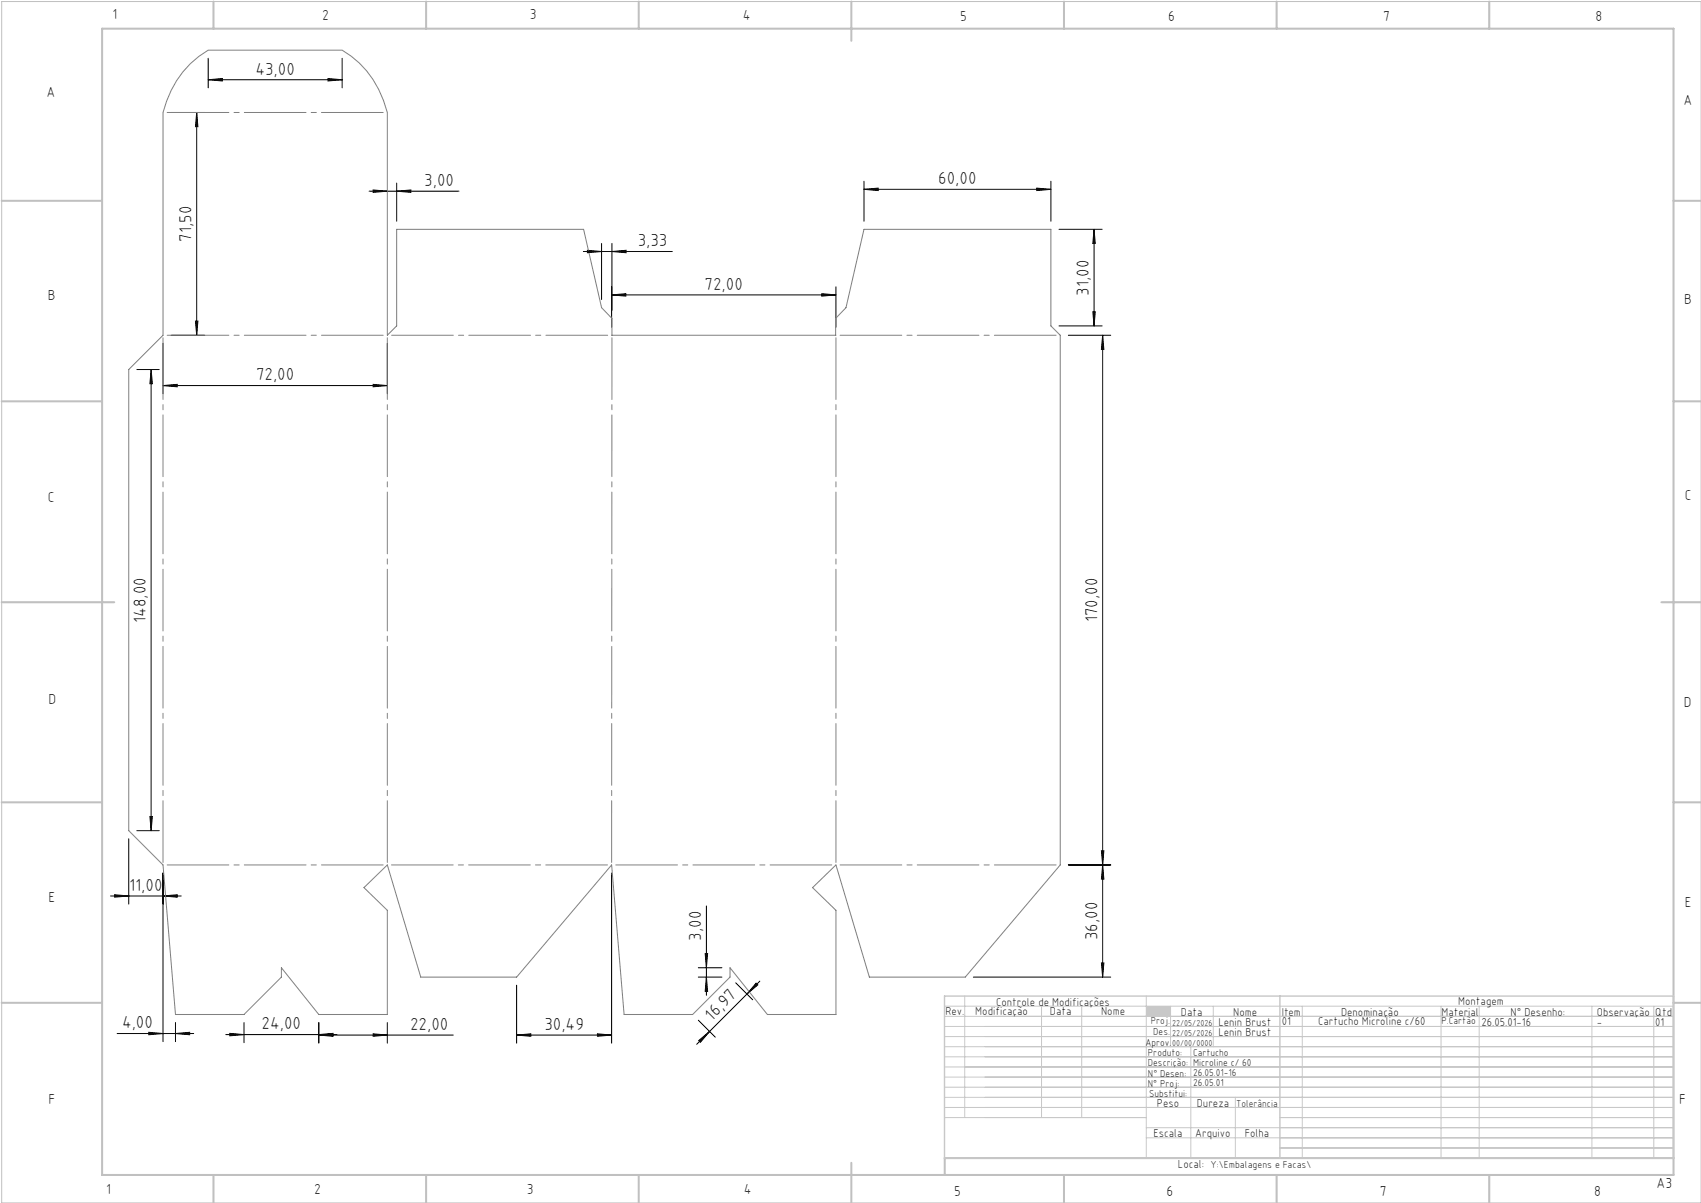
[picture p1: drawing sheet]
<svg xmlns="http://www.w3.org/2000/svg" width="420mm" height="297mm" viewBox="0 0 420 297" stroke-linecap="round" stroke-linejoin="round" font-family="sans-serif">
<path d="M.4 .4h419.6v296.6h-419.6z" fill="none" stroke="#c0c0c0" stroke-width=".25"/>
<g fill="none" stroke="#c0c0c0" stroke-width=".5">
<path d="M25.2 7.1h388v283h-388zM52.7 .4v6.7M105.2 .4v6.7M157.7 .4v6.7M210.2 .4v9.7M262.7 .4v6.7M315.2 .4v6.7M367.7 .4v6.7M.4 49.6h24.8M413.2 49.6h6.8M.4 99.1h24.8M413.2 99.1h6.8"/>
<path d="M.4 148.7h27.8M410.2 148.7h9.8M.4 198.1h24.8M413.2 198.1h6.8M.4 247.6h24.8M413.2 247.6h6.8M52.7 290.1v6.9M105.2 290.1v6.9M157.7 290.1v6.9M210.2 287.1v9.9M262.7 290.1v6.9M315.2 290.1v6.9"/>
<path d="M367.7 290.1v6.9M413.2 285.9h-179.9v4.2"/>
</g>
<g fill="none" stroke="#c3c8d2" stroke-width=".25">
<path d="M233.2 250.9h180M233.2 248.4h180M233.2 253.4h180M233.2 255.9h180M233.2 258.4h180M238.2 245.9v30M257.2 248.4v27.5M267.1 248.4v27.5M283 245.9v40M289 248.4v10M294 258.4v27.5M299.6 248.4v10"/>
<path d="M321.5 248.4v37.5M355.8 248.4v37.5M365.2 248.4v37.5M393.1 248.4v37.5M408.3 248.4v37.5M233.2 260.9h180M233.2 263.4h180M233.2 265.9h180M233.2 268.4h180M233.2 270.9h180M233.2 273.4h180M233.2 275.9h49.8"/>
<path d="M283 278.4h130.2M305 270.9v15M316 275.9h97.2M283 280.9h130.2M316 283.4h97.2"/>
</g>
<path d="M233.2 245.9h180v40h-180zM316 245.9v40" fill="none" stroke="#c3c8d2" stroke-width=".35"/>
<path d="M283 248.4h6v2.5h-6z" fill-rule="evenodd" fill="#c3c8d2"/>
<g fill="none" stroke="#000" stroke-width=".25">
<path d="M51.4 19.7l3.5-.3v.6zM51.4 14.4v7.3M51.4 19.7h33.1M81 19.4l3.5 .3-3.5 .3zM84.5 14.4v7.3M42.3 27.8h8.3M48.6 27.8l.3 3.5h-.6zM48.6 27.8v55M91.1 47.2h22.2M92.1 46.9l3.5 .3-3.5 .3zM97.9 45.2v9.4M97.9 47.2l3.5-.3v.6z"/>
<path d="M213.3 46.7l3.5-.3v.6zM213.3 44.7v9.9M213.3 46.7h46.2M256 46.4l3.5 .3-3.5 .3zM259.5 44.7v9.9M261.5 56.6h10.6M270.1 56.6l.3 3.5h-.6zM270.1 56.6v23.9M48.3 79.3h.6l-.3 3.5zM144 62.1h22M145 61.8l3.5 .3-3.5 .3zM148.5 60.1v13.9"/>
<path d="M151 70.8v10M151 72.8h55.4M151 72.8l3.5-.3v.6zM151.1 62.1l3.5-.3v.6zM151.1 60.1v16.5M202.9 72.5l3.5 .3-3.5 .3zM206.4 70.8v10M269.8 77h.6l-.3 3.5zM33.8 91.2h5.5M37.3 91.2l.3 3.5h-.6zM37.3 91.2v113.9M40.3 95.2l3.5-.3v.6z"/>
<path d="M40.3 84.8v12.4M40.3 95.2h55.3M42.3 82.8h8.3M92.1 94.9l3.5 .3-3.5 .3zM95.6 84.8v12.4M261.5 80.5h10.6M263.8 82.8h10.5M272.3 82.8l.3 3.5h-.6zM272.3 82.8v158.4M31.8 207.1v16.1M33.8 205.1h5.5M37 201.6h.6l-.3 3.5z"/>
<path d="M40.3 215.5v41.7M151 215.5v42M263.8 213.5h10.5M272 210h.6l-.3 3.5zM272.3 213.5l.3 3.5h-.6zM27.3 221.2h17.5M28.3 220.9l3.5 .3-3.5 .3zM40.3 221.2l3.5-.3v.6zM172.4 238.9h5.9M174.1 235.4h.6l-.3 3.5zM174.4 223.7v22M272 237.7h.6l-.3 3.5z"/>
<path d="M28.9 255.2h18.9M36.8 254.9l3.5 .3-3.5 .3zM43.3 255.2l3.5-.3v.6zM43.3 252.5v4.7M55.8 255.4h27.4M56.8 255.1l3.5 .3-3.5 .3zM60.3 252.5v4.9M78.7 255.5l3.5-.3v.6zM78.7 255.5h33.2M78.7 255.4l3.5-.3v.6zM78.7 252.5v5M92.1 255.2l3.5 .3-3.5 .3z"/>
<path d="M95.6 252.5v5M127.6 255.5l3.5-.3v.6zM127.6 255.5h23.4M127.6 243.2v14.3M147.5 255.2l3.5 .3-3.5 .3zM172.4 241.2h5.9M172.4 251.9l4.2 4.2M172.5 256.9l2.7-2.3-2.3 2.7zM174.4 241.2l.3 3.5h-.6zM181.7 242.6l4.1 4.2M186.7 242.7l.4 .5-2.7 2.2zM187.6 242.2l-15.6 15.6"/>
<path d="M240.3 241.2h34"/>
</g>
<path d="M151 82.8h55.4M151.1 82.8v-4.2l-2.6-2.6-4.4-19.4h-46.2v23.9l-2.3 2.3v-55a24.4 24.4 0 0 0-11.1-15.4h-33.1a24 24 0 0 0-11.1 15.4v55l-8.5 8.4v113.9l8.5 8.4 3 37h17l9.2-9.3v-2.3l9.2 11.6h16.9v-25.8l-5.7-5.6 5.7-5.6 8.3 27.7h23.7l23.4-27.7 3.1 37h16.9l9.3-9.3v-2.3l9.2 11.6h16.9v-25.8l-5.8-5.6 5.8-5.6 8.3 27.7h23.6l23.5-27.7v-130.7l-2.3-2.3v-23.9h-46.2l-4.4 19.4-2.6 2.6v4.2" fill="none" stroke="#808080" stroke-width=".25"/>
<path d="M95.6 82.8v130.7M151.1 82.8l-.1 130.7M206.4 82.8v130.7M40.3 213.5v-130.7" fill="none" stroke="#808080" stroke-width=".25" stroke-dasharray="15.2 1.3 1.3 1.3" stroke-dashoffset="-.6"/>
<path d="M40.3 27.8h55.3M40.3 82.8h55.3M206.4 82.8h55.4M95.6 213.5h-55.3M151 213.5h-55.4M206.4 213.5h-55.4M261.8 213.5h-55.4" fill="none" stroke="#808080" stroke-width=".25" stroke-dasharray="15.2 1.3 1.3 1.3" stroke-dashoffset="-1"/>
<path d="M95.6 82.8h55.5" fill="none" stroke="#808080" stroke-width=".25" stroke-dasharray="15.2 1.3 1.3 1.3" stroke-dashoffset="-1.1"/>
<g fill="#000">
<path d="M92.1 46.9l3.5 .3-3.5 .3zM97.9 47.2l3.5-.3v.6zM151 72.8l3.5-.3v.6zM202.9 72.5l3.5 .3-3.5 .3zM51.4 19.7l3.5-.3v.6zM81 19.4l3.5 .3-3.5 .3zM28.3 220.9l3.5 .3-3.5 .3zM40.3 221.2l3.5-.3v.6zM145 61.8l3.5 .3-3.5 .3zM151.1 62.1l3.5-.3v.6zM36.8 254.9l3.5 .3-3.5 .3zM43.3 255.2l3.5-.3v.6zM56.8 255.1l3.5 .3-3.5 .3zM78.7 255.4l3.5-.3v.6zM40.3 95.2l3.5-.3v.6zM92.1 94.9l3.5 .3-3.5 .3z"/>
<path d="M256 46.4l3.5 .3-3.5 .3zM213.3 46.7l3.5-.3v.6zM92.1 255.2l3.5 .3-3.5 .3zM78.7 255.5l3.5-.3v.6zM147.5 255.2l3.5 .3-3.5 .3zM127.6 255.5l3.5-.3v.6z"/>
<path d="M272.3 82.8l.3 3.5h-.6zM272 210h.6l-.3 3.5zM270.1 56.6l.3 3.5h-.6zM269.8 77h.6l-.3 3.5zM48.6 27.8l.3 3.5h-.6zM48.3 79.3h.6l-.3 3.5zM272.3 213.5l.3 3.5h-.6zM272 237.7h.6l-.3 3.5z"/>
<path d="M37 201.6h.6l-.3 3.5zM37.3 91.2l.3 3.5h-.6zM174.4 241.2l.3 3.5h-.6zM174.1 235.4h.6l-.3 3.5z"/>
<path d="M186.7 242.7l.4 .5-2.7 2.2zM172.5 256.9l2.7-2.3-2.3 2.7z"/>
</g>
<g font-size="4.3">
<text x="63.1" y="18.4">43,00</text>
<text x="104.8" y="45.9">3,00</text>
<text x="231.7" y="45.5">60,00</text>
<text x="47.3" y="59.7" transform="rotate(-90 47.3 59.7)">71,50</text>
<text x="157.5" y="60.8">3,33</text>
<text x="174" y="71.5">72,00</text>
<text x="268.8" y="73" transform="rotate(-90 268.8 73)">31,00</text>
<text x="63.2" y="93.9">72,00</text>
<text x="36" y="153.8" transform="rotate(-90 36 153.8)">148,00</text>
<text x="271" y="153.6" transform="rotate(-90 271 153.6)">170,00</text>
<text x="31.9" y="219.9">11,00</text>
<text x="173.1" y="232.2" transform="rotate(-90 173.1 232.2)">3,00</text>
<text x="271" y="232.1" transform="rotate(-90 271 232.1)">36,00</text>
<text x="30.1" y="253.9">4,00</text>
<text x="64.6" y="254.1">24,00</text>
<text x="101.3" y="254.2">22,00</text>
<text x="134.4" y="254.2">30,49</text>
<text x="175.8" y="252.3" transform="rotate(-45 175.8 252.3)">16,97</text>
</g>
<g font-size="3.6">
<text x="27.8" y="4.8">1</text>
<text x="79.5" y="4.9">2</text>
<text x="130.8" y="4.8">3</text>
<text x="183.4" y="4.9">4</text>
<text x="237.1" y="5.1">5</text>
<text x="288.4" y="5.2">6</text>
<text x="341.5" y="5.1">7</text>
<text x="394" y="5.2">8</text>
<text x="11.5" y="24">A</text>
<text x="415.7" y="25.8">A</text>
<text x="11.8" y="74.1">B</text>
<text x="415.8" y="75.1">B</text>
<text x="11.8" y="124">C</text>
<text x="416" y="123.5">C</text>
<text x="12" y="173.7">D</text>
<text x="415.8" y="174.7">D</text>
<text x="12" y="222.6">E</text>
<text x="416" y="223.9">E</text>
<text x="12" y="272.6">F</text>
<text x="414.6" y="272.6">F</text>
<text x="409" y="293.3">A3</text>
<text x="26.2" y="294.8">1</text>
<text x="77.6" y="294.8">2</text>
<text x="130.1" y="294.8">3</text>
<text x="183.7" y="294.7">4</text>
<text x="235.6" y="295.2">5</text>
<text x="288" y="295.2">6</text>
<text x="340.7" y="295.2">7</text>
<text x="393.6" y="295.2">8</text>
</g>
<g font-size="2.9">
<text x="240.8" y="250.6">Modificação</text>
<text x="259.2" y="250.6">Data</text>
<text x="271.9" y="250.6">Nome</text>
<text x="290.9" y="288.4">Local:</text>
</g>
<g font-size="2.8">
<text x="233.4" y="250.6">Rev.</text>
<text x="246" y="248.4">Controle de Modificações</text>
<text x="291.6" y="250.8">Data</text>
<text x="304.5" y="250.8">Nome</text>
<text x="316.5" y="250.9">Item</text>
<text x="331.1" y="250.9">Denominação</text>
<text x="355.9" y="250.9">Material</text>
<text x="360.1" y="248.2">Montagem</text>
<text x="373" y="250.9">N° Desenho:</text>
<text x="394.3" y="250.9">Observação</text>
<text x="408.7" y="250.9">Qtd</text>
<text x="300.9" y="253.3">Lenin Brust</text>
<text x="300.9" y="255.8">Lenin Brust</text>
<text x="316.5" y="253.2">01</text>
<text x="325.4" y="253.2">Cartucho Microline c/60</text>
<text x="365.8" y="253.3">26.05.01-16</text>
<text x="394.3" y="253.2">-</text>
<text x="408.7" y="253.2">01</text>
<text x="285.6" y="273.3">Peso</text>
<text x="295.5" y="273.3">Dureza</text>
<text x="284.8" y="280.8">Escala</text>
<text x="295.1" y="280.8">Arquivo</text>
<text x="307.3" y="280.8">Folha</text>
</g>
<g font-size="2.5">
<text x="284.1" y="252.9">Proj.</text>
<text x="284.8" y="255.5">Des.</text>
<text x="355.9" y="252.9">P.Cartão</text>
<text x="282.8" y="258.3">Aprov.</text>
<text x="283.4" y="263.3">Descrição:</text>
<text x="283.4" y="260.7">Produto:</text>
<text x="294.6" y="263.2">Microline c/ 60</text>
<text x="294.6" y="260.6">Cartucho</text>
<text x="283.4" y="265.9">N° Desen:</text>
<text x="283.4" y="268.2">N° Proj:</text>
<text x="294.6" y="268.1">26.05.01</text>
<text x="294.6" y="265.8">26.05.01-16</text>
<text x="283.7" y="270.9">Substitui:</text>
<text x="305.2" y="273.3">Tolerância</text>
<text x="298.9" y="288.4">Y:\Embalagens e Facas\</text>
</g>
<g font-size="2.1">
<text x="289.4" y="253.3">22/05/2026</text>
<text x="289.4" y="255.8">22/05/2026</text>
<text x="289.4" y="258.3">00/00/0000</text>
</g>
</svg>
